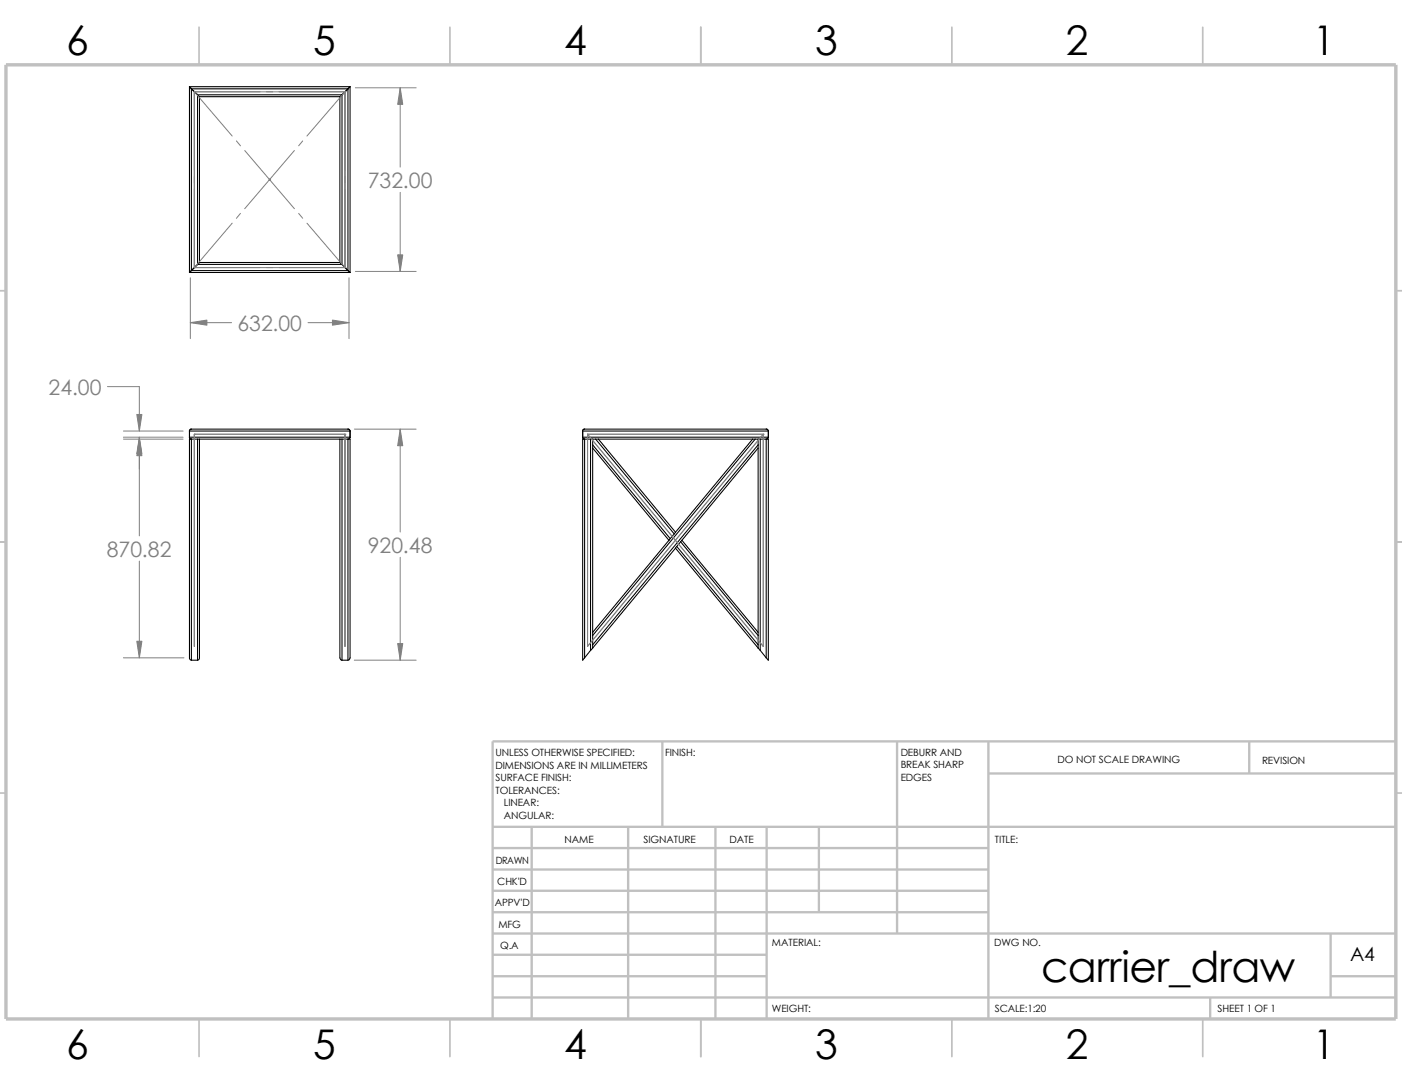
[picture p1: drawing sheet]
<svg xmlns="http://www.w3.org/2000/svg" width="279mm" height="216mm" viewBox="0 0 279 216" stroke-linecap="round" stroke-linejoin="round" font-family="sans-serif">
<g fill="none" stroke="#c0c0c0" stroke-width=".34">
<path d="M39.7 5.4v7.5M89.7 5.4v7.5M139.7 5.4v7.5M189.7 5.4v7.5M239.7 5.4v7.5M-.1 57.9h1.3M278.2 57.9h1.2M-.1 107.9h1.3M278.2 107.9h1.2M-.1 157.9h1.3M278.2 157.9h1.2M39.7 202.9v7.5"/>
<path d="M89.7 202.9v7.5M139.7 202.9v7.5M189.7 202.9v7.5M239.7 202.9v7.5"/>
</g>
<g fill="none" stroke="#c0c0c0" stroke-width=".47">
<path d="M132 147.7v17M178.8 147.7v38.2M197 154.1h81.2M197 147.7v55.2M249 147.7v6.4M278.2 147.7h-180v55.2M98.2 164.7h180M98.2 177.4h98.8M98.2 168.9h98.8M98.2 173.2h98.8M106 164.7v38.2M125.2 164.7v38.2"/>
<path d="M142.6 164.7v38.2M152.8 164.7v38.2M163.2 164.7v17M98.2 198.7h180M98.2 181.7h98.8M98.2 185.9h180M98.2 190.2h54.6M98.2 194.4h54.6M241.2 198.7v4.2M265.2 194.4h13M265.2 185.9v12.8"/>
</g>
<path d="M1.2 12.9h277v190h-277z" fill="none" stroke="#c0c0c0" stroke-width=".68" stroke-linecap="butt"/>
<g fill="none" stroke="#000" stroke-width=".21">
<path d="M37.8 17.3l.3 .4M37.8 17.3v37M37.8 17.3h32M38.1 17.7v36.2M38.1 17.7l1.3 1.2M38.1 17.7h31.2M39.4 18.9v33.8M39.4 18.9h28.8M39.4 18.9l.4 .4M39.8 19.3v33M39.8 19.3h27.9M67.7 19.3v33"/>
<path d="M68.2 18.9v33.8M68.2 18.9l-.5 .4M69.3 17.7v36.2M69.3 17.7l-1.1 1.2M69.8 17.3l-.5 .4M69.8 17.3v37M37.8 54.3h32M38.1 53.9l-.3 .4M38.1 53.9h31.2M39.4 52.7l-1.3 1.2M39.4 52.7h28.8M39.8 52.3h27.9"/>
<path d="M39.8 52.3l-.4 .4M67.7 52.3l.5 .4M68.2 52.7l1.1 1.2M69.3 53.9l.5 .4M37.8 87.1v.2l.3 .2M37.8 85.9v1.2M37.8 85.9h32M37.8 87.1h32M38.1 87.5h-.3v43.7l.3 .3M38.1 85.5l-.2 .1-.1 .3M38.1 85.5h-.2l-.1 .4M38.1 87.5v44"/>
<path d="M38.1 87.5h1.3M38.1 85.5h31.2M39.4 87.5v44M39.4 87.5h.4M39.8 87.5v43.6l-.4 .4M39.8 87.5h27.9M67.7 87.5v43.5l.2 .4 .3 .1M67.7 87.5h.5M68.2 87.5h1.1M68.2 87.5v44M69.3 87.5v44M69.3 85.5h.3l.2 .4"/>
<path d="M69.3 87.5h.5v43.5l-.2 .4-.3 .1M69.8 87.1l-.2 .3-.3 .1M69.8 85.9v1.2M116.1 87.1l.1 .2 .3 .2M116.1 85.9h37M116.1 87.1h37M116.1 85.9v1.2M116.5 85.5h-.2l-.2 .4M116.5 85.5l-.3 .1-.1 .3M116.5 87.5h-.4v44l.4-.5M116.5 87.5h1.2M116.5 85.5h36.2"/>
<path d="M116.5 87.5v43.5M117.7 87.5h.4M117.7 87.5v42M118.1 88.6v.6M118.1 87.5h.6M118.1 87.5v1.1M118.1 89.2v36.7M118.1 88.6l15.5 18.7M118.1 89.2l15.2 18.4M118.7 87.5l15.7 18.8M118.7 87.5h.6M119.3 87.5h30.7"/>
<path d="M119.3 87.5l15.3 18.5M150 87.5h.5M150 87.5l-15.4 18.5M150.5 87.5h.6M150.5 87.5l-32.4 39.1M151.1 88.6v.6M151.1 87.5h.4M151.1 87.5v1.1M151.1 89.2v36.7M151.1 88.6l-33 39.8M151.1 89.2l-15.2 18.4M151.5 87.5h1.2"/>
<path d="M151.5 87.5v42M152.7 85.5h.2l.2 .4M152.7 87.5v43.5M152.7 87.5h.4v44l-.4-.5M153.1 87.1l-.2 .3-.2 .1M153.1 85.9v1.2M133.3 107.6l-15.2 18.3M133.6 107.3l-.3 .3M134.4 106.3l-.8 1M134.6 106l-.2 .3M134.6 109.2l-16.5 19.9M134.6 109.2l16.5 19.9"/>
<path d="M134.9 108.8l-.3 .4M134.9 108.8l16.2 19.6M135.6 107.9l15.5 18.7M135.6 107.9l-.7 .9M135.9 107.6l15.2 18.3M135.9 107.6l-.3 .3M38.1 131.5h1.3M68.2 131.5h1.1M117.7 129.5l-1.2 1.5M118.1 128.4v.7M118.1 125.9v.7M118.1 129.1l-.4 .4"/>
<path d="M118.1 126.6v1.8M151.1 125.9v.7M151.1 128.4v.7M151.1 126.6v1.8M151.1 129.1l.4 .4M151.5 129.5l1.2 1.5"/>
</g>
<g fill="none" stroke="#808080" stroke-width=".2">
<path d="M38.7 18.3h.1M38.7 18.3v35M38.7 18.3h30M38.7 18.3l7.6 8.8M68.7 18.3h.1M68.7 18.3v35M68.7 18.3l-7.5 8.8M70.8 17.5h12.1M79.8 17.5v15.8M47.1 28.1l.8 .9M48.8 30l9.9 11.6M53.6 35.8h.3"/>
<path d="M53.6 35.6l.3 .3M53.8 35.6v.3M53.9 35.6l-.3 .3M58.7 30l-9.9 11.6M60.3 28.1l-.8 .9M79.8 38.3v15.8M37.9 55.3v12.1M38.7 53.3h.1M38.7 53.3h30M46.3 44.4l-7.6 8.9M47.9 42.5l-.8 1M59.5 42.5l.8 1"/>
<path d="M61.2 44.4l7.5 8.9M68.7 53.3h.1M69.6 55.3v12.1M70.8 54.1h12.1M21.4 77h6.4v8.9M37.9 64.3h8.2M61.4 64.3h8.2M24.6 87.5h11.9M24.6 87.1h11.9M24.6 85.9h11.9M27.8 87.1v19.6M38.7 86.5h.1"/>
<path d="M38.7 86.5v42.2M38.7 86.5h30M68.7 86.5h.1M68.7 86.5v42.2M70.6 85.5h12.3M79.8 85.5v20.5M117.1 86.5h.1M117.1 86.5h35M117.1 86.5l35 42.2v-42.2M117.1 86.5v42.2l35-42.2M152.1 86.5h.1M27.8 111.8v19.2"/>
<path d="M79.8 111v20.5M24.6 131h12.1M70.6 131.5h12.3"/>
</g>
<g fill="#808080" stroke="#808080" stroke-width=".2">
<path d="M27.3 127.7h1l-.5 3.3z"/>
<path d="M27.8 87.5l.5 3.3h-1z"/>
<path d="M27.3 82.5h1l-.5 3.4z"/>
<path d="M27.8 87.1l.5 3.3h-1z"/>
<path d="M79.8 85.5l.5 3.3h-1.1z"/>
<path d="M79.2 128.2h1.1l-.5 3.3z"/>
<path d="M79.2 50.8h1.1l-.5 3.3z"/>
<path d="M79.8 17.5l.5 3.3h-1.1z"/>
<path d="M37.9 64.3l3.3-.5v1z"/>
<path d="M66.3 63.8l3.3 .5-3.3 .5z"/>
</g>
<text font-size="8.5" x="207.5" y="195.7">carrier_draw</text>
<g font-size="8.1">
<text x="13.2" y="10.9">6</text>
<text x="62.4" y="10.9">5</text>
<text x="112.4" y="10.9">4</text>
<text x="162.4" y="10.9">3</text>
<text x="212.4" y="10.9">2</text>
<text x="261.7" y="10.9">1</text>
<text x="13.2" y="210.9">6</text>
<text x="62.4" y="210.9">5</text>
<text x="112.4" y="210.9">4</text>
<text x="162.4" y="210.9">3</text>
<text x="212.4" y="210.9">2</text>
<text x="261.7" y="210.9">1</text>
</g>
<g font-size="4.2" fill="#808080">
<text x="73.3" y="37.5">732.00</text>
<text x="47.3" y="66">632.00</text>
<text x="9.7" y="78.7">24.00</text>
<text x="21.3" y="110.9">870.82</text>
<text x="73.3" y="110.2">920.48</text>
</g>
<text font-size="3.9" x="269.1" y="191.5">A4</text>
<g font-size="2">
<text x="98.8" y="150.6">UNLESS OTHERWISE SPECIFIED:</text>
<text x="98.8" y="153.1">DIMENSIONS ARE IN MILLIMETERS</text>
<text x="98.8" y="155.6">SURFACE FINISH:</text>
<text x="132.5" y="150.6">FINISH:</text>
<text x="179.5" y="155.5">EDGES</text>
<text x="179.5" y="150.5">DEBURR AND</text>
<text x="179.5" y="153">BREAK SHARP</text>
<text x="210.8" y="151.9">DO NOT SCALE DRAWING</text>
<text x="251.5" y="152.1">REVISION</text>
<text x="98.8" y="158.1">TOLERANCES:</text>
<text x="100.4" y="160.6">LINEAR:</text>
<text x="100.4" y="163.1">ANGULAR:</text>
<text x="112.5" y="168">NAME</text>
<text x="128.2" y="167.9">SIGNATURE</text>
<text x="145.4" y="167.9">DATE</text>
<text x="198.3" y="167.9">TITLE:</text>
<text x="98.8" y="172.1">DRAWN</text>
<text x="99.1" y="176.3">CHK'D</text>
<text x="98.6" y="180.4">APPV'D</text>
<text x="99.3" y="184.8">MFG</text>
<text x="99.7" y="189">Q.A</text>
<text x="153.8" y="188.5">MATERIAL:</text>
<text x="198.1" y="188.5">DWG NO.</text>
<text x="153.8" y="201.5">WEIGHT:</text>
<text x="198.2" y="201.6">SCALE:1:20</text>
<text x="242.7" y="201.6">SHEET 1 OF 1</text>
</g>
</svg>
